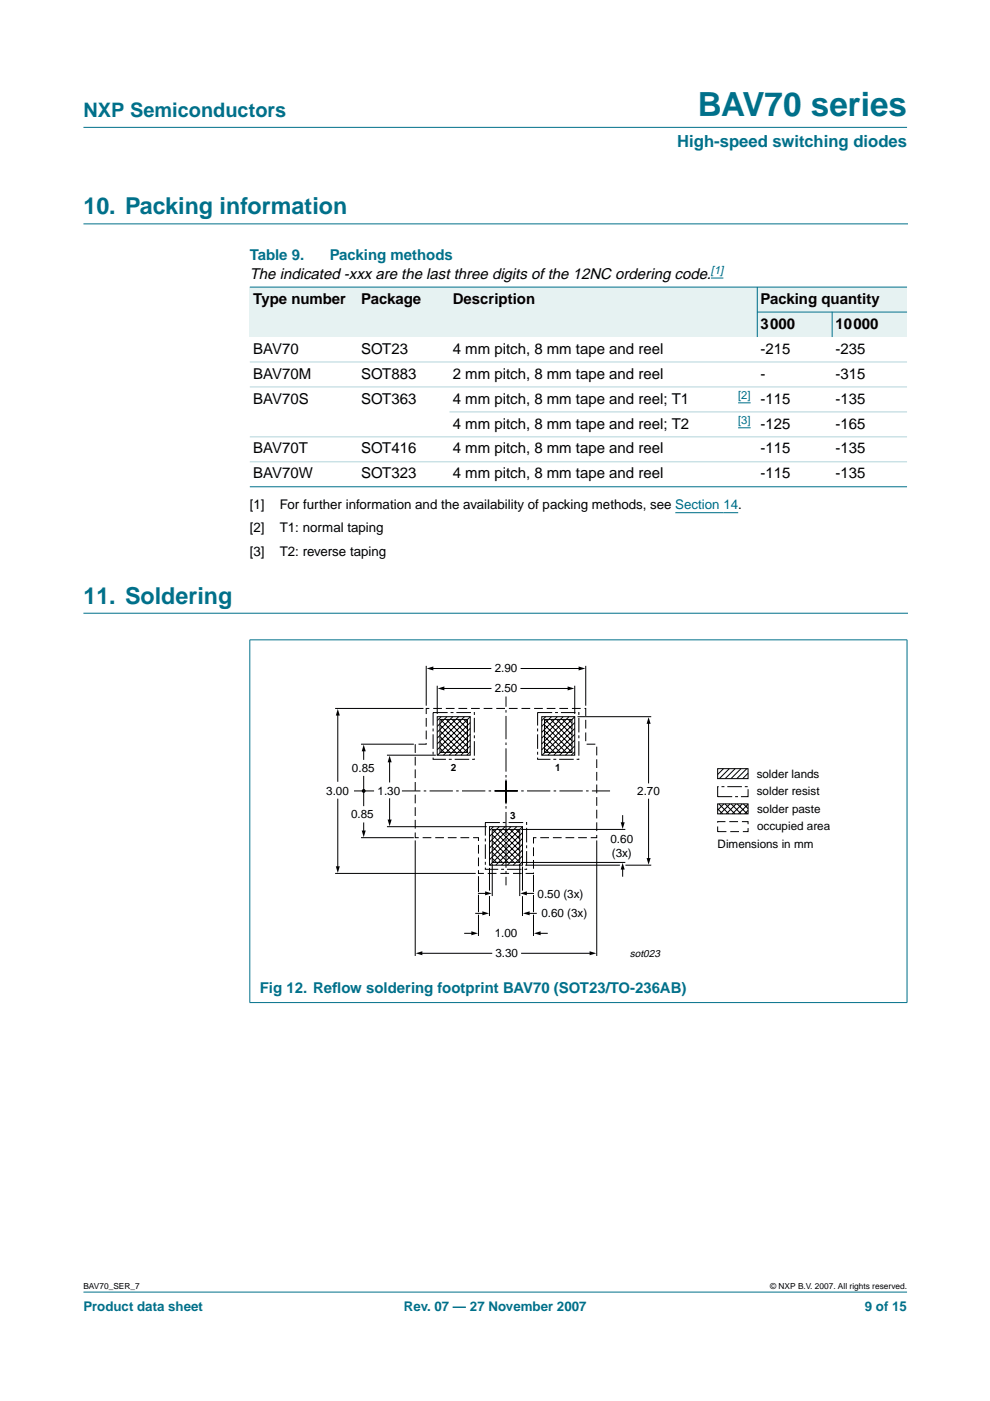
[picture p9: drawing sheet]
<svg xmlns="http://www.w3.org/2000/svg" width="210mm" height="297mm" viewBox="0 0 210 297" stroke-linecap="round" stroke-linejoin="round" font-family="sans-serif">
<g fill="#00708a" stroke="#00708a" stroke-width=".21">
<path d="M17.7 273.9h174.6z"/>
<path d="M17.7 27h174.6z"/>
</g>
<path d="M17.7 47.5h174.7M17.7 130h174.7" fill="none" stroke="#00708a" stroke-width=".21"/>
<path d="M150.7 58.9h2.7M143.2 108.7h13.3" fill="none" stroke="#00f" stroke-width=".21"/>
<g fill="#e6f2f2">
<path d="M53 60.9h22.9v10.6h-22.9z" fill-rule="evenodd"/>
<path d="M75.9 60.9h19.4v10.6h-19.4z" fill-rule="evenodd"/>
<path d="M95.3 60.9h60v10.6h-60z" fill-rule="evenodd"/>
<path d="M155.3 60.9h5.3v10.6h-5.3z" fill-rule="evenodd"/>
<path d="M160.6 60.9h31.7v5.3h-31.7z" fill-rule="evenodd"/>
<path d="M160.6 66.2h15.8v5.3h-15.8z" fill-rule="evenodd"/>
<path d="M176.4 66.2h15.9v5.3h-15.9z" fill-rule="evenodd"/>
</g>
<path d="M156.5 85.4h2.7M156.5 90.7h2.7" fill="none" stroke="#00f" stroke-width=".21"/>
<g fill="#00708a" stroke="#00708a" stroke-width=".21">
<path d="M160.6 60.8v10.7z"/>
<path d="M176.4 66.1v5.4z"/>
<path d="M53 60.9h139.3z"/>
<path d="M160.5 66.2h31.8z"/>
<path d="M53 103.2h139.3z"/>
<path d="M53 135.7v76.8z"/>
<path d="M192.3 135.7v76.8z"/>
<path d="M52.9 135.7h139.5z"/>
<path d="M52.9 212.6h139.5z"/>
</g>
<g fill="#b3d4db" stroke="#b3d4db" stroke-width=".21">
<path d="M53 76.7h139.3z"/>
<path d="M53 82h139.3z"/>
<path d="M95.3 87.3h97z"/>
<path d="M53 92.6h139.3z"/>
<path d="M53 97.9h139.3z"/>
</g>
<path d="M91.8 151.1h8.8v9.9h-8.8zM114 151.1h8.7v9.9h-8.7zM102.9 174.4h8.8v9.9h-8.8zM152.2 166.8h6.4v2.1h-6.4z" fill="none" stroke="#000" stroke-width=".21" stroke-dasharray="3.1 .6 .6 .6" stroke-linecap="butt"/>
<path d="M90.4 150.2h33.8v7.6h2.3v19.8h-13.4v7.6h-11.7v-7.6h-13.4v-19.8h2.4zM152.2 174.2h6.4v2.1h-6.4z" fill="none" stroke="#000" stroke-width=".21" stroke-dasharray="1.9 .8" stroke-linecap="butt"/>
<g fill="none" stroke="#000" stroke-width=".21">
<path d="M71.1 150.2h18.7M71.6 151.4v14.2M76.5 157.8h11.2M77.1 159v2M90.4 141.2v8.4M91.6 141.7h12.5M92.7 152h7v8.1h-7zM92.7 145.4v6M93.3 152.5h5.8v7h-5.8zM93.3 156.2l3.4 3.3M93.3 157.4l2.1 2.1M93.3 158.6l.9 .9"/>
<path d="M93.3 153.7l5.8 5.8M93.3 154.9l4.6 4.6M93.4 152.5l5.7 5.8M93.5 152l-.8 .8M93.9 146h10.2M94.6 152.5l4.5 4.5M94.8 152l-2.1 2M95.8 152.5l3.3 3.3M96 152l-3.3 3.3M97.1 152.5l2 2.1M97.2 152l-4.5 4.5M98.3 152.5l.8 .8"/>
<path d="M98.5 152l-5.8 5.7M99.7 155.7l-4.4 4.4M99.7 154.4l-5.7 5.7M99.7 153.2l-6.9 6.9M99.7 159.4l-.7 .7M99.7 158.1l-2 2M99.7 156.9l-3.2 3.2M99.7 152l-7 7M110.4 146h10.2M110.5 141.7h12.5M114.9 152h7v8.1h-7zM115.4 152.5h5.9v7h-5.9z"/>
<path d="M115.4 156.2l3.4 3.3M115.4 157.4l2.2 2.1M115.4 158.6l.9 .9M115.4 153.7l5.9 5.8M115.4 154.9l4.7 4.6M115.5 152.5l5.8 5.8M115.7 152l-.8 .8M116.8 152.5l4.5 4.5M116.9 152l-2 2M118 152.5l3.3 3.3M118.2 152l-3.3 3.3M119.2 152.5l2.1 2.1"/>
<path d="M119.4 152l-4.5 4.5M120.5 152.5l.8 .8M120.6 152l-5.7 5.7M121.9 145.4v6M121.9 155.7l-4.5 4.4M121.9 154.4l-5.7 5.7M121.9 153.2l-7 6.9M121.9 159.4l-.8 .7M121.9 158.1l-2 2M121.9 156.9l-3.2 3.2M121.9 152l-7 7M122.4 152h15.7"/>
<path d="M124.2 141.2v8.4M137.5 153.2v12.8M71.6 169.4v14.6M75.1 167.7h4.2M76.5 177.6h11.2M77.1 164.5v6.4M77.1 174.5v1.9M82 160.1h10.4M82 175.3h21.2M82.6 161.3v4.5M82.6 169.4v4.6M88 178.2v24.5"/>
<path d="M103.8 175.3h7v8.1h-7zM104.4 175.9h5.8v7h-5.8zM104.4 179.5l3.3 3.4M104.4 177l5.8 5.8M104.4 178.2l4.6 4.7M104.5 175.9l5.7 5.7M104.6 175.3l-.8 .8M105.7 175.9l4.5 4.5M105.8 175.3l-2 2M106.9 175.9l3.3 3.2M107.1 175.3l-3.3 3.3M108.2 175.9l2 2"/>
<path d="M108.3 175.3l-4.5 4.5M109.4 175.9l.8 .8M109.6 175.3l-5.8 5.7M110.5 175.9h22.1M110.8 179l-4.5 4.4M110.8 177.8l-5.7 5.6M110.8 176.5l-6.9 6.9M110.8 175.3l-7 7M126.5 178.2v24.5M132 172.9v1.7M137.5 169.4v12.8M152.2 163h6.4v2.1h-6.4z"/>
<path d="M152.2 171.5l1 1.1M152.2 170.4h6.4v2.2h-6.4zM152.4 170.4l2.1 2.2M153.4 163l-1.2 1.2M153.5 170.4l-1.3 1.4M153.7 170.4l2.1 2.2M154.6 163l-2.1 2.1M154.8 170.4l-2.1 2.2M155 170.4l2.1 2.2M155.9 163l-2.2 2.1M156.1 170.4l-2.1 2.2M156.3 170.4l2.1 2.2"/>
<path d="M157.1 163l-2.1 2.1M157.4 170.4l-2.1 2.2M157.6 170.4l1 1M158.3 163l-2.1 2.1M158.6 163.9l-1.1 1.2M158.6 171.8l-.7 .8M158.6 170.5l-2 2.1M71.1 185.2h29.8M98.5 197.9h1.7M100.9 193.6h1.7M101.4 189.4h1.7M101.4 185.8v3.3"/>
<path d="M101.4 189.7v3.7M101.4 193.9v4.5M103.8 184v4.8M103.8 190v4.2M104.4 183.1v6.9M104.4 180.7l2.1 2.2M104.4 182l.9 .9M110.2 183.1v6.9M110.5 182.9h22.1M110.8 183.7v5.1M110.8 190v4.2M110.8 182.7l-.7 .7"/>
<path d="M110.8 181.5l-2 1.9M110.8 180.2l-3.2 3.2M111.4 183.4h20M111.4 189.4h1.7M112 193.6h1.7M113.1 185.5v3.6M113.1 189.7v3.7M113.1 193.9v4.5M114.3 197.9h1.7M132 184.1v1.7M132.6 183.4h5.5M89.3 202.1h15"/>
<path d="M110.6 202.1h14.7"/>
</g>
<g fill="#000">
<path d="M71.6 150.3l.4 1.4h-.8zM77.1 157.9l.4 1.4h-.8zM90.5 141.7l1.4-.4v.9zM92.8 146l1.4-.5v.9zM120.3 145.5l1.5 .5-1.5 .4zM122.7 141.3l1.4 .4-1.4 .5zM137.5 152.1l.4 1.4h-.8zM76.7 176.1h.8l-.4 1.4zM82.6 160.2l.4 1.4h-.8zM82.2 173.8h.8l-.4 1.4zM131.6 174.3h.9l-.5 1.5zM71.2 183.7h.8l-.4 1.4z"/>
<path d="M99.9 197.5l1.4 .4-1.4 .4zM102.3 193.2l1.4 .4-1.4 .5zM102.9 189l1.4 .4-1.4 .4zM110.3 189.4l1.4-.4v.8zM110.9 193.6l1.4-.4v.9zM113.2 197.9l1.4-.4v.8zM132 183l.5 1.4h-.9zM137.1 181.9h.8l-.4 1.4zM88.1 202.1l1.4-.4v.8zM125 201.7l1.4 .4-1.4 .4z"/>
</g>
<path d="M104.9 167.7h24.4M107.3 165.3v22.4M107.3 170.5v-22.8M109.8 167.7h-24.6" fill="none" stroke="#000" stroke-width=".21" stroke-dasharray="4.9 .7 .5 .7" stroke-linecap="butt"/>
<circle cx="77.1" cy="167.7" r=".28" fill="#000" stroke="#000" stroke-width=".25"/>
<text font-size="7.1" fill="#00708a" x="148" y="24.7">BAV70 series</text>
<g font-size="4.9" fill="#00708a">
<text x="17.7" y="45.5">10. Packing information</text>
<text x="17.7" y="128">11. Soldering</text>
</g>
<text font-size="4.2" fill="#00708a" x="17.7" y="24.9">NXP Semiconductors</text>
<text font-size="3.5" fill="#00708a" x="143.6" y="31.1">High-speed switching diodes</text>
<g font-size="3.2" fill="#00708a">
<text x="53" y="55.2">Table 9.</text>
<text x="69.9" y="55.2">Packing methods</text>
<text x="55.1" y="210.4">Fig 12. Ref</text>
<text x="70.4" y="210.4">low soldering footprint BAV70 (SOT23/TO-236AB)</text>
</g>
<g font-size="3.2">
<text x="53" y="59.1">The indicated -xxx are the last three digits of the 12NC ordering code.</text>
<text x="53.7" y="64.4">Type number</text>
<text x="76.6" y="64.4">Package</text>
<text x="96" y="64.4">Description</text>
<text x="161.3" y="64.4">Packing quantity</text>
<text x="161.3" y="69.7">3000</text>
<text x="177.1" y="69.7">10000</text>
<text x="53.7" y="75">BAV70</text>
<text x="76.6" y="75">SOT23</text>
<text x="96" y="75">4 mm pitch, 8 mm tape and reel</text>
<text x="161.3" y="75">-215</text>
<text x="177.1" y="75">-235</text>
<text x="53.7" y="80.3">BAV70M</text>
<text x="76.6" y="80.3">SOT883</text>
<text x="96" y="80.3">2 mm pitch, 8 mm tape and reel</text>
<text x="161.3" y="80.3">-</text>
<text x="177.1" y="80.3">-315</text>
<text x="53.7" y="85.6">BAV70S</text>
<text x="76.6" y="85.6">SOT363</text>
<text x="96" y="85.6">4 mm pitch, 8 mm tape and reel; T1</text>
<text x="161.3" y="85.6">-115</text>
<text x="177.1" y="85.6">-135</text>
<text x="96" y="90.9">4 mm pitch, 8 mm tape and reel; T2</text>
<text x="161.3" y="90.9">-125</text>
<text x="177.1" y="90.9">-165</text>
<text x="53.7" y="96.1">BAV70T</text>
<text x="53.7" y="101.4">BAV70W</text>
<text x="76.6" y="96.1">SOT416</text>
<text x="76.6" y="101.4">SOT323</text>
<text x="96" y="96.1">4 mm pitch, 8 mm tape and reel</text>
<text x="96" y="101.4">4 mm pitch, 8 mm tape and reel</text>
<text x="161.3" y="96.1">-115</text>
<text x="161.3" y="101.4">-115</text>
<text x="177.1" y="96.1">-135</text>
<text x="177.1" y="101.4">-135</text>
</g>
<g font-size="2.8">
<text x="53" y="107.9">[1]</text>
<text x="59.3" y="107.9">For further information and the availability of packing methods, see Section 14.</text>
<text x="53" y="112.9">[2]</text>
<text x="59.3" y="112.9">T1: normal taping</text>
<text x="53" y="117.8">[3]</text>
<text x="59.3" y="117.8">T2: reverse taping</text>
</g>
<g font-size="2.8" fill="#00708a">
<text x="17.7" y="278">Product data sheet</text>
<text x="85.6" y="278">Rev. 07 — 27 November 2007</text>
<text x="183.4" y="278">9 of 15</text>
</g>
<g font-size="2.5">
<text x="104.9" y="142.5">2.90</text>
<text x="104.9" y="146.8">2.50</text>
<text x="74.6" y="163.6">0.85</text>
<text x="160.4" y="164.9">solder lands</text>
<text x="69.2" y="168.5">3.00</text>
<text x="74.4" y="173.5">0.85</text>
<text x="80.1" y="168.4">1.30</text>
<text x="135.1" y="168.6">2.70</text>
<text x="160.5" y="168.6">solder resist</text>
<text x="160.5" y="172.3">solder paste</text>
<text x="129.4" y="178.7">0.60</text>
<text x="152.2" y="179.8">Dimensions in mm</text>
<text x="160.5" y="176">occupied area</text>
<text x="129.7" y="181.7">(3x)</text>
<text x="114" y="190.3">0.50 (3x)</text>
<text x="114.8" y="194.5">0.60 (3x)</text>
<text x="104.9" y="198.6">1.00</text>
<text x="105" y="202.9">3.30</text>
</g>
<g font-size="2.4" fill="#00f">
<text x="150.7" y="58.2">[1]</text>
<text x="156.5" y="84.6">[2]</text>
<text x="156.5" y="89.9">[3]</text>
</g>
<text font-size="2.2" x="133.6" y="203">sot023</text>
<g font-size="2.1">
<text x="95.6" y="163.5">2</text>
<text x="117.7" y="163.5">1</text>
<text x="108.2" y="173.6">3</text>
</g>
<g font-size="1.8">
<text x="17.7" y="273.4">BAV70_SER_7</text>
<text x="163.3" y="273.4">© NXP B.V. 2007. All rights reserved.</text>
</g>
</svg>
